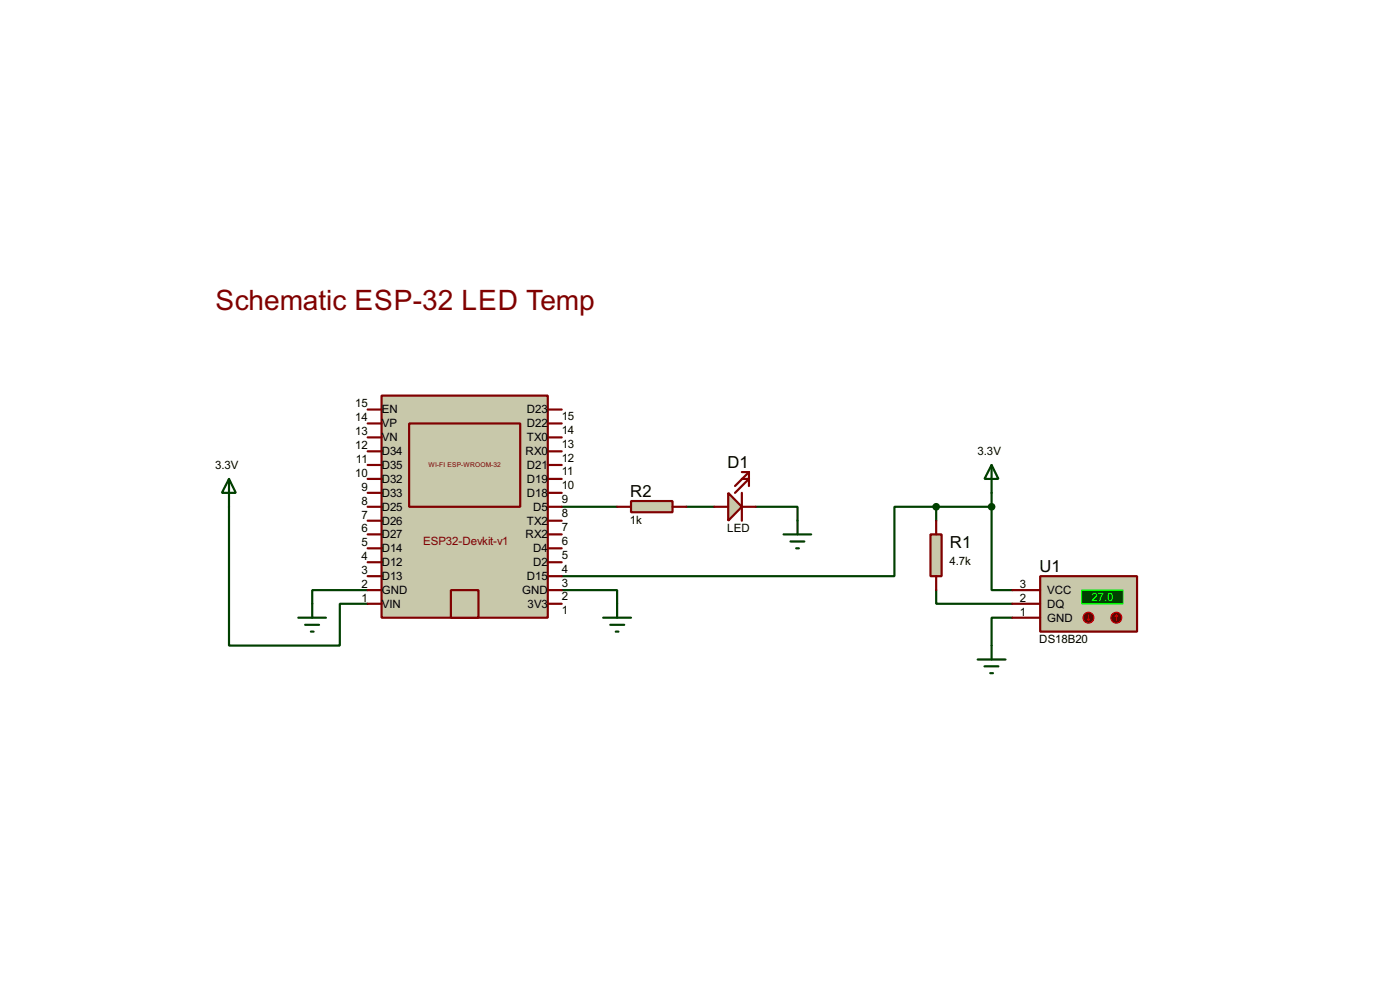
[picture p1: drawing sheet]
<svg xmlns="http://www.w3.org/2000/svg" width="256mm" height="180mm" viewBox="0 0 256 180" stroke-linecap="round" stroke-linejoin="round" font-family="sans-serif">
<g fill="none" stroke="#004000" stroke-width=".4">
<path d="M42 92.8v25.4h20.3v-7.7h5.1M102.9 92.8h10.2M125.8 92.8h5.1M138.5 92.8h7.6v2.5M171.5 92.8h-7.6v12.7h-61M171.5 92.8v2.5M171.5 92.8h10.2M181.7 92.8v15.2h3.8M181.7 90.2v2.6M67.4 108h-10.2v2.5M102.9 108h10.2v2.5M171.5 108v2.5h14"/>
<path d="M185.5 113.1h-3.8v5.1"/>
</g>
<path d="M190.6 105.5h17.7v10.1h-17.7z" fill="#c8c8aa" stroke="#800000" stroke-width=".4"/>
<path d="M198.2 108h7.6v2.5h-7.6z" fill="#004000" stroke="#0f0" stroke-width=".2"/>
<path d="M185.5 110.5h5.1M185.5 108h5.1M185.5 113.1h5.1" fill="none" stroke="#800000" stroke-width=".4"/>
<circle cx="204.5" cy="113.1" r="1" fill="#400000" stroke="#f00" stroke-width=".2"/>
<path d="M204.5 112.6l-.2 .2M204.5 112.6l.3 .2M204.5 112.6v1" fill="none" stroke="#f00" stroke-width=".2"/>
<circle cx="199.4" cy="113.1" r="1" fill="#400000" stroke="#f00" stroke-width=".2"/>
<path d="M199.2 113.3l.2 .3M199.4 112.6v1M199.7 113.3l-.3 .3" fill="none" stroke="#f00" stroke-width=".2"/>
<path d="M133.4 90.2l2.5 2.6-2.5 2.5z" fill="#c8c8aa" stroke="#800000" stroke-width=".4"/>
<path d="M130.9 92.8h2.5M135.9 90.2v5.1M135.9 87.7h1.3l-2.5 2.5M135.9 86.4h1.3M135.9 92.8h2.6M137.2 86.4l-2.5 2.6M137.2 86.4v2.6" fill="none" stroke="#800000" stroke-width=".4"/>
<g fill="none" stroke="#004000" stroke-width=".4">
<path d="M42 87.7l1.2 2.5h-2.5zM42 87.7v5.1M181.7 85.1l1.2 2.6h-2.5zM181.7 85.1v5.1M54.7 113.1h5M55.9 114.4h2.6M57 115.6h.5M57.2 110.5v2.6M110.5 113.1h5.1M111.8 114.4h2.6M112.8 115.6h.5M113.1 110.5v2.6"/>
<path d="M181.7 118.2v2.5M179.1 120.7h5.1M180.4 122h2.5M181.4 123.2h.5"/>
</g>
<path d="M170.5 97.8h2v7.7h-2z" fill="#c8c8aa" stroke="#800000" stroke-width=".4"/>
<path d="M171.5 95.3v2.5M171.5 105.5v2.5" fill="none" stroke="#800000" stroke-width=".4"/>
<g fill="#004000" stroke="#004000" stroke-width=".4">
<circle cx="181.6" cy="92.8" r=".5"/>
<circle cx="171.5" cy="92.8" r=".5"/>
</g>
<path d="M115.6 91.7h7.6v2.1h-7.6z" fill="#c8c8aa" stroke="#800000" stroke-width=".4"/>
<path d="M113.1 92.8h2.5M123.2 92.8h2.6" fill="none" stroke="#800000" stroke-width=".4"/>
<path d="M143.6 97.8h5M144.8 99.1h2.6M146.1 95.3v2.5M145.9 100.4h.5" fill="none" stroke="#004000" stroke-width=".4"/>
<g fill="#c8c8aa" stroke="#800000" stroke-width=".4">
<path d="M69.9 72.4h30.5v40.7h-30.5z"/>
<path d="M75 77.5h20.3v15.3h-20.3z"/>
<path d="M82.6 108h5.1v5.1h-5.1z"/>
</g>
<g fill="none" stroke="#800000" stroke-width=".4">
<path d="M67.4 77.5h2.5M67.4 75h2.5M100.4 77.5h2.5M100.4 75h2.5M67.4 97.8h2.5M67.4 95.3h2.5M67.4 92.8h2.5M67.4 90.2h2.5M67.4 87.7h2.5M67.4 85.1h2.5M67.4 82.6h2.5M67.4 80.1h2.5"/>
<path d="M100.4 97.8h2.5M100.4 95.3h2.5M100.4 92.8h2.5M100.4 90.2h2.5M100.4 87.7h2.5M100.4 85.1h2.5M100.4 82.6h2.5M100.4 80.1h2.5M67.4 110.5h2.5M67.4 108h2.5M67.4 105.5h2.5M67.4 102.9h2.5"/>
<path d="M67.4 100.4h2.5M100.4 110.5h2.5M100.4 108h2.5M100.4 105.5h2.5M100.4 102.9h2.5M100.4 100.4h2.5"/>
</g>
<text font-size="5.8" fill="#800000" x="39.5" y="56.7">Schematic ESP-32 LED Temp</text>
<g font-size="3.4">
<text x="133.3" y="85.6">D1</text>
<text x="115.5" y="90.9">R2</text>
<text x="174" y="100.4">R1</text>
<text x="190.4" y="104.7">U1</text>
</g>
<g font-size="2.4">
<text x="65.1" y="77.1">14</text>
<text x="65.1" y="74.6">15</text>
<text x="69.9" y="75.7">EN</text>
<text x="96.5" y="75.7">D23</text>
<text x="102.9" y="76.9">15</text>
<text x="65.1" y="82.2">12</text>
<text x="65.1" y="79.7">13</text>
<text x="69.9" y="83.3">D34</text>
<text x="69.9" y="80.8">VN</text>
<text x="69.9" y="78.2">VP</text>
<text x="96.3" y="83.3">RX0</text>
<text x="96.5" y="80.8">TX0</text>
<text x="96.5" y="78.2">D22</text>
<text x="102.9" y="79.4">14</text>
<text x="102.9" y="82">13</text>
<text x="179.1" y="83.3">3.3V</text>
<text x="39.4" y="85.8">3.3V</text>
<text x="65.1" y="87.3">10</text>
<text x="65.2" y="84.7">11</text>
<text x="66.2" y="89.8">9</text>
<text x="69.9" y="88.4">D32</text>
<text x="69.9" y="85.8">D35</text>
<text x="96.5" y="88.4">D19</text>
<text x="96.5" y="85.8">D21</text>
<text x="102.9" y="89.6">10</text>
<text x="102.9" y="87">11</text>
<text x="102.9" y="84.5">12</text>
<text x="66.2" y="94.9">7</text>
<text x="66.2" y="92.4">8</text>
<text x="69.9" y="93.5">D25</text>
<text x="69.9" y="90.9">D33</text>
<text x="96.5" y="90.9">D18</text>
<text x="97.7" y="93.5">D5</text>
<text x="102.9" y="94.7">8</text>
<text x="102.9" y="92.1">9</text>
<text x="115.4" y="95.9">1k</text>
<text x="66.2" y="100">5</text>
<text x="66.2" y="97.4">6</text>
<text x="69.9" y="101.1">D14</text>
<text x="69.9" y="98.5">D27</text>
<text x="69.9" y="96">D26</text>
<text x="96.3" y="98.5">RX2</text>
<text x="96.5" y="96">TX2</text>
<text x="97.7" y="101.1">D4</text>
<text x="102.9" y="99.7">6</text>
<text x="102.9" y="97.2">7</text>
<text x="133.2" y="97.4">LED</text>
<text x="66.2" y="107.6">2</text>
<text x="66.2" y="105.1">3</text>
<text x="66.2" y="102.5">4</text>
<text x="69.9" y="106.2">D13</text>
<text x="69.9" y="103.6">D12</text>
<text x="96.5" y="106.2">D15</text>
<text x="97.7" y="103.6">D2</text>
<text x="102.9" y="107.4">3</text>
<text x="102.9" y="104.8">4</text>
<text x="102.9" y="102.3">5</text>
<text x="174" y="103.4">4.7k</text>
<text x="186.9" y="107.6">3</text>
<text x="66.2" y="110.1">1</text>
<text x="69.9" y="111.2">VIN</text>
<text x="69.9" y="108.7">GND</text>
<text x="95.6" y="108.7">GND</text>
<text x="96.7" y="111.2">3V3</text>
<text x="102.9" y="112.4">1</text>
<text x="102.9" y="109.9">2</text>
<text x="186.9" y="110.1">2</text>
<text x="186.9" y="112.7">1</text>
<text x="191.8" y="111.2">DQ</text>
<text x="191.8" y="108.7">VCC</text>
<text x="191.8" y="113.8">GND</text>
<text x="190.4" y="117.7">DS18B20</text>
</g>
<text font-size="2.4" fill="#800000" x="77.5" y="99.7">ESP32-Devkit-v1</text>
<text font-size="2.4" fill="#0f0" x="200" y="110">27.0</text>
<text font-size="1.4" fill="#800000" x="78.5" y="85.5">WI-FI ESP-WROOM-32</text>
</svg>
